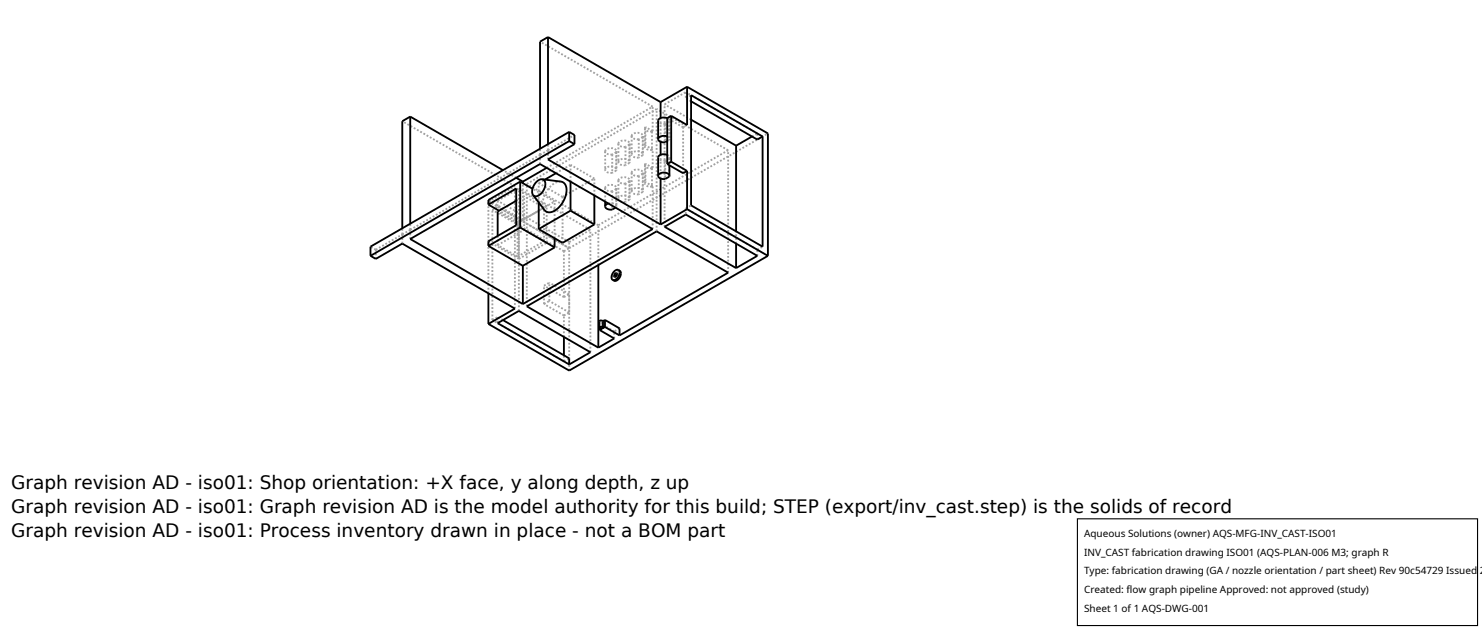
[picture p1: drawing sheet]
<svg xmlns="http://www.w3.org/2000/svg" width="212mm" height="90mm" viewBox="0 0 212 90" stroke-linecap="round" stroke-linejoin="round" font-family="sans-serif">
<g fill="none" stroke="#a0a0a0" stroke-width=".26" stroke-dasharray=".3 .3" stroke-linecap="butt">
<path d="M90.2 19.4l.2-.3 .6-.1 .6 .1 .2 .3M90.2 19.4v2.6M91.2 19.9v2.6M91.2 19.9l-.7-.1-.3-.4M91.8 19.5l-.6 .4M91.8 19.5v2.7M91.8 19.4v.1M91.8 19.4v2.6M92.1 18.3l.1-.2M92.1 18.3v2.7M92.2 18.1v2.7M93.1 18.8v2.6"/>
<path d="M93.1 18.8l-.6-.1-.3-.2-.1-.2M93.2 15.2l-16.1-9.3M93.2 18.7v-3.5M93.2 18.7l-.1 .1M93.2 18.7l-1-.6M94.9 14.9l3-1.7M95 17.7v2.6M95 17.7l-.7-.1-.2-.2-.1-.2M95.3 16.9l.3 .3M95.3 19.5l.3 .4M95.6 17.4l-.6 .3M95.6 17.4v2.6"/>
<path d="M95.6 20l-.3 .1M95.6 17.2v.2M95.6 19.9v.1M95.6 17.2v2.7M97.6 18.2l.5-.3M97.6 18.2l-2.3-1.3M97.9 13.2v.8M97.9 14l.8-.4M98.7 17.1l-3.8-2.2M98.7 14.5l-.8-.5M107.4 19.5l.8-.4M108.2 19.1l-10.3-5.9"/>
<path d="M108.2 19.9v-.8M53.7 35.7l3.8-2.2M53.7 37v-1.3M53.7 35.7l-.8-.5M57.5 33.5v-.9M57.5 34.8v-1.3M57.5 33.5l1.1-.7M58.6 34.1v-1.3M58.6 32.8v-.9M58.6 32.8l18.5-10.7M69.8 28.8l11.5 6.6M69.8 28.8l3.7-2.2"/>
<path d="M70.3 30l.8-.5M71.1 28.7l3-1.8M71.1 28.7v.8M71.1 33.7v1.3M71.1 35l3.8-2.2M73.5 26.6l-16-9.3M73.7 25.4l-1.9-1.1M73.7 28.7l1.2-.7M73.9 31.8v4.8M73.9 31.8l-2.8-1.6M73.9 36.6l-2.8-1.6M73.9 31.8l3.8-2.2"/>
<path d="M73.9 36.6l3.8-2.1M74.1 37l-4.3-2.5M74.1 31.7v5.3M74.1 31.7l-2.8-1.6M74.1 37l4-2.3M74.1 31.7l4-2.3M74.7 31.4v-5.2M74.7 31.4l-4.9-2.8M74.7 31.4l4.5-2.6M74.9 32.8v-4.8M75.2 26.3l18.6-10.7M76.9 28.9v-2.7"/>
<path d="M76.9 26.2l.9-.6M77.1 23.4v-1.3M77.1 22.1v-.9M77.1 22.1l1.2-.6M77.7 34.5v-4.9M77.7 29.6l-2.8-1.6M77.7 34.5l-2.8-1.7M78.1 24l15.1-8.8M78.1 34.7l-4.4-2.5M78.1 34.7v-5.3M78.1 29.4l-4.4-2.5M78.3 21.5l3.8-2.2"/>
<path d="M78.3 22.8v-1.3M78.3 21.5v-.9M79.2 34v-5.2M79.2 28.8l-3.1-1.8M79.4 24.7l2.1-1.2M80.1 25.9l-.6 .1-.5 .3-.5 .5-.5 .6-.3 .7-.2 .7 .1 .7 .2 .5M80.3 34.7v-6.6M80.3 28.1l4.6-2.6M80.3 28.1l-3.4-1.9M80.5 35.9l-10.2-5.9M80.5 35.9l.8-.5M81.3 35.4l28.4-16.3"/>
<path d="M81.3 34.6l3-1.8M81.3 34.6l-10.2-5.9M81.3 35.4l-10.2-5.9M81.3 35.4v-.8M81.5 25.9v-2.4M84.3 32.8l-10.2-5.9M84.9 27.9v-2.4M84.9 25.5l-3.4-2M85.5 32.2l18.5-10.7M85.5 32.2l-10.3-5.9M85.5 37.8v-5.6M86.4 26.9l.2-.4 .6-.1 .6 .1 .2 .4"/>
<path d="M86.4 21.6l.2-.3 .6-.2 .6 .2 .2 .3M86.4 24.2l.3-.3 .5-.1 .6 .1 .2 .3M86.4 26.9v1.9M86.4 21.6v2.6M86.9 29.1h.8l.3 .2v.2M87.4 27.3v2.6M87.4 22.1v2.6M87.4 27.3l-.6-.1-.3-.1-.1-.2M87.4 22.1l-.6-.1-.3-.2-.1-.2M87.4 24.7l-.6-.1-.3-.2-.1-.2M87.8 39.5l.2 .1M88 39.6l-.1-.1"/>
<path d="M88 27l-.6 .3M88 29.6h-.1M88 27v2.6M88 21.7l-.6 .4M88 24.4l-.6 .3M88 21.7v2.7M88 26.9v.1M88 29.5v.1M88 21.6v.1M88 24.2v.2M88 26.9v2.6M88 21.6v2.6"/>
<path d="M88.1 39l.1 .1M88.1 39.1h.1M88.2 39.1l.1 .2M88.3 39.3l-.1 .2-.2 .1M88.3 25.8l.2-.3 .6-.2 .6 .1 .2 .4M88.3 28.4l.2-.3 .6-.2 .6 .1 .2 .4M88.3 20.5l.3-.3 .5-.1 .6 .1 .2 .3M88.3 23.1l.2-.3 .6-.1 .6 .1 .2 .3M88.3 25.8v2.6M88.3 20.5v2.6M89.3 26.2v2.6M89.3 21v2.6"/>
<path d="M89.3 26.2l-.7-.1-.2-.1-.1-.2M89.3 28.8h-.7l-.2-.2-.1-.2M89.3 21l-.7-.1-.2-.2-.1-.2M89.3 23.6l-.7-.1-.2-.1-.1-.3M89.9 25.9l-.6 .3M89.9 28.5l-.6 .3M89.9 25.9v2.6M89.9 20.6l-.6 .4M89.9 23.3l-.6 .3M89.9 20.6v2.7M89.9 25.8v.1M89.9 28.4v.1"/>
<path d="M89.9 20.5v.1M89.9 23.1v.2M89.9 25.8v2.6M89.9 20.5v2.6M90.2 24.7l.2-.3 .6-.2 .6 .1 .2 .4M90.2 27.3l.2-.3 .6-.2 .6 .2 .2 .3M90.2 22l.3-.3 .5-.1 .6 .1 .2 .3M90.2 24.7v2.6M91.2 25.1v2.6M91.2 25.1l-.7-.1-.3-.3M91.2 27.7h-.7l-.3-.4M91.2 22.5l-.7-.1-.3-.4"/>
<path d="M91.8 24.8l-.6 .3M91.8 27.4l-.6 .3M91.8 24.8v2.6M91.8 22.2l-.6 .3M91.8 24.7v.1M91.8 27.3v.1M91.8 22v.2M91.8 24.7v2.6M92.1 21l.1-.2M92.1 23.6l.1-.2M92.1 26.2l.1-.2M92.1 23.6v2.6"/>
<path d="M92.2 23.4v2.6M93.1 24v2.6M93.1 21.4l-.7-.1-.3-.3M93.1 24l-.7-.1-.3-.3M93.1 26.6h-.6l-.3-.2-.1-.2M93.2 21.3l-.1 .1M93.2 24v-2.7M93.2 24h-.1M93.2 26.6h-.1M93.2 32.7v-6.1M93.2 21.3l-1-.5M93.2 24l-1-.6"/>
<path d="M93.2 26.6l-1-.6M93.8 33v-17.4M94.4 25.5v-3.4M94.4 20.2v-3.3M94.9 32.4v-17.5M95 22.9v2.7M95 22.9h-.6l-.3-.2-.1-.2M95.3 22.1l.3 .4M95.6 22.6l-.6 .3M95.6 22.6v2.6M95.6 22.5v.1M95.6 22.5v1.1"/>
<path d="M97.6 24.7v-6.5M97.9 29.8l.8-.5M97.9 29.8v.8M104 21.5l-10.2-5.9M104 38.9v-17.4M105.1 34.8v-1.8M108.2 35.7l.7-.5M108.2 36.5v-.8M108.2 35.7l-10.3-5.9M69.8 41.9v-13.1M70.3 45.7v-15.7M70.3 45.7l.8-.4"/>
<path d="M71.1 45.3v.8M71.8 45.7l-.7-.4M73.5 44.1v-17.5M74.1 44.4v-17.5M75.2 43.7v-17.4M77.7 43.4v-2.6M77.7 40.8l.8-.4M77.7 43.4l.8-.4M78.5 43v-2.6M80.5 51.6l-10.2-5.9M80.5 42.4v-6.5M80.5 42.4l-2.8-1.6"/>
<path d="M80.5 45.1l-2.8-1.7M80.5 51.6v-.9M80.5 48.1v-3M80.5 51.6l.8-.4M80.5 45.1l.8-.5M80.5 42.4l.8-.4M81.3 52.9v-17.5M81.3 44.6v-2.6M81.3 42l-2.8-1.6M81.3 44.6l-2.8-1.6M84.3 50.3v-17.5M85.6 45.9l.1 .2h.3"/>
<path d="M85.6 45.9l.1-.1h.3M85.6 45.9v.9M85.6 46.9v-.8M85.6 46.1l.5-.2M86 46.1l.1-.1M86 46.1v.8M86 45.8l.1 .1M86.1 45.9l-.2 .2-.3-.2M86.1 45.9v.9M86.1 46v.9M86.1 46v-.1M87.7 40.1l-.2-.4 .2-.6 .4-.4h.4"/>
<path d="M87.7 48.3v-1M87.7 47.3l-2.1-1.2M88.5 46.9l-.8 .4"/>
</g>
<g fill="none" stroke="#000" stroke-width=".26">
<path d="M58.6 16.7l-1.1 .6v15.3M58.6 16.7l13.2 7.6M58.6 16.7v15.2M78.3 5.3l-1.2 .6v15.3M78.3 5.3l16.1 9.3M78.3 5.3v15.3M81.3 18.8v1.3M81.3 18.8l-28.4 16.4v1.3M81.3 18.8l.8 .5v1.3M94 19.9l.1 .2 .4 .2h.5l.3-.2M94.4 14.6v2.3M95.3 16.9l-.7-.1-.4 .1-.2 .2v2.8"/>
<path d="M95.3 19.5l-.8-.1-.4 .2-.1 .3M95.9 16.5v6.6M95.9 16.5l-.6 .4v6.5M98.1 12.4l11.6 6.7v17.4M98.1 12.4l-3.7 2.2M98.1 12.4v5.5l-2.2-1.4M98.7 17.1l6.4 3.7M98.7 13.6l10.2 5.9v15.7l-10.2-5.9zM98.7 14.5l9.5 5.4 .7-.4M107.4 19.5l-2.3 1.3M52.9 36.5l.8 .5 3.8-2.2 16 9.3-3.7 2.2M58.6 34.1l18.5-10.7 16.1 9.3-18.5 10.7z"/>
<path d="M69.8 29.2l3.9-2.3v5.3l-3.9 2.3v.6M69.8 35.1l4.9 2.9M69.8 29.2l1.5 .9M73.7 25.4l1 .5M73.7 28.7l-2.6 1.5v3.5M74.3 25.9l-4.5 2.7v.6M74.3 32.5l4.9 2.8M74.3 32.5l-4.5 2.6M74.3 25.9v6.6M74.3 25.9l1.8 1.1M74.7 25.9v.3M74.7 38v5.4"/>
<path d="M76.9 28.9v3.8M77.4 25.6l2.8 .3 .4 .3 .2 .4 .1 .6-.1 .8-.4 .8-.5 .7-.5 .5-.6 .3h-.5l-.5-.3-1.7-2.2M77.4 25.6l.3 .1 .2 .4-.1 .6-.2 .5-.3 .4-.4 .3-.4 .1-.4-.2M77.4 25.6l-.5 .2-.6 .6-.3 .8 .1 .6M78.1 24l-3.4 1.9M79.2 35.3l-4.5 2.7M79.2 34v1.3M79.4 24.7l-1.6 .9M81.3 20.1l.8 .5M81.3 20.1l-28.4 16.4M81.5 30.1l3.4 2M81.5 30.1l-4.6 2.6"/>
<path d="M81.5 25.9v4.2M82.1 20.6l-3.8 2.2 16.1 9.3M84.9 32.1l-4.6 2.6-3.4-2M84.9 27.9v4.2M85.5 37.8v11.8M86.4 29.5l.2 .3 .5 .1h.3l.5-.3M86.4 28.8v.7M86.9 29.1l-.3 .1-.2 .3M87.8 39.1l.2-.1 .1 .2-.1 .2-.2 .1-.1-.1zM88.1 39.1l-.2 .4M88.3 38.6l.4 .3-.2 .7-.5 .5h-.2l-.3-.1M88.3 38.6l.2 .3-.2 .6-.4 .4-.4 .1"/>
<path d="M88.3 38.6h-.4l-.4 .4-.2 .6 .2 .4M94 25.1l.2 .3 .6 .2h.2l.6-.4v-.1M94 25.1l.2-.3 .5-.2 .7 .2 .2 .3M94.4 20.2v1.9M94.4 25.5v6.6M94.9 32.4l3-1.8 10.3 5.9-3.1 1.8zM95.3 22.1l-.7-.1-.4 .2-.2 .2v2.7M95.3 23.4l2.3 1.3 .5-.3M95.6 23.6v1.5M95.9 23.1l2.2 1.3M95.9 23.1l-.6 .3M98.1 29.9l11.6 6.6"/>
<path d="M98.1 29.9l-3.7 2.2M98.1 24.4v5.5M105.1 20.8v12.2M105.1 34.8v3.5M109.7 36.5l-28.4 16.4-11.5-6.6M69.8 41.9v4.4M71.1 46.1l3-1.7 10.2 5.9-3 1.7zM71.8 45.7l9.5 5.5v.8M80.5 48.1v2.6M85.6 46.8l.2-.2 .3 .2M85.6 46.8l.1 .1h.3l-.4 .2M85.6 46.8v-.9l.2-.1 .3 .1v.9"/>
<path d="M85.6 46.7h.3l.2 .1-.3 .1-.2-.1zM85.6 47.1l2.1 1.2-2.2 1.3M85.6 46.9v.2M86.4 46.7l-.3 .2v-.1M86.4 46.7l2.1 1.2M86.4 45.7l2.1 1.2v1M86.4 45.7l-.3 .2M86.4 45.7v1M88.5 47.9l15.5-9-10.2-5.9-18.6 10.7 10.3 5.9"/>
</g>
<path d="M153.9 74.1h57.1v15.2h-57.1z" fill="#fff" stroke="#000" stroke-width=".16"/>
<g font-size="2.6">
<text x="1.6" y="69.8">Graph revision AD - iso01: Shop orientation: +X face, y along depth, z up</text>
<text x="1.6" y="73.3">Graph revision AD - iso01: Graph revision AD is the model authority for this build; STEP (export/inv_cast.step) is the solids of record</text>
<text x="1.6" y="76.7">Graph revision AD - iso01: Process inventory drawn in place - not a BOM part</text>
</g>
<g font-size="1.4">
<text x="154.8" y="76.6">Aqueous Solutions (owner) AQS-MFG-INV_CAST-ISO01</text>
<text x="154.8" y="79.3">INV_CAST fabrication drawing ISO01 (AQS-PLAN-006 M3; graph R</text>
<text x="154.8" y="82">Type: fabrication drawing (GA / nozzle orientation / part sheet) Rev 90c54729 Issued 2</text>
<text x="154.8" y="84.7">Created: flow graph pipeline Approved: not approved (study)</text>
<text x="154.8" y="87.4">Sheet 1 of 1 AQS-DWG-001</text>
</g>
</svg>
